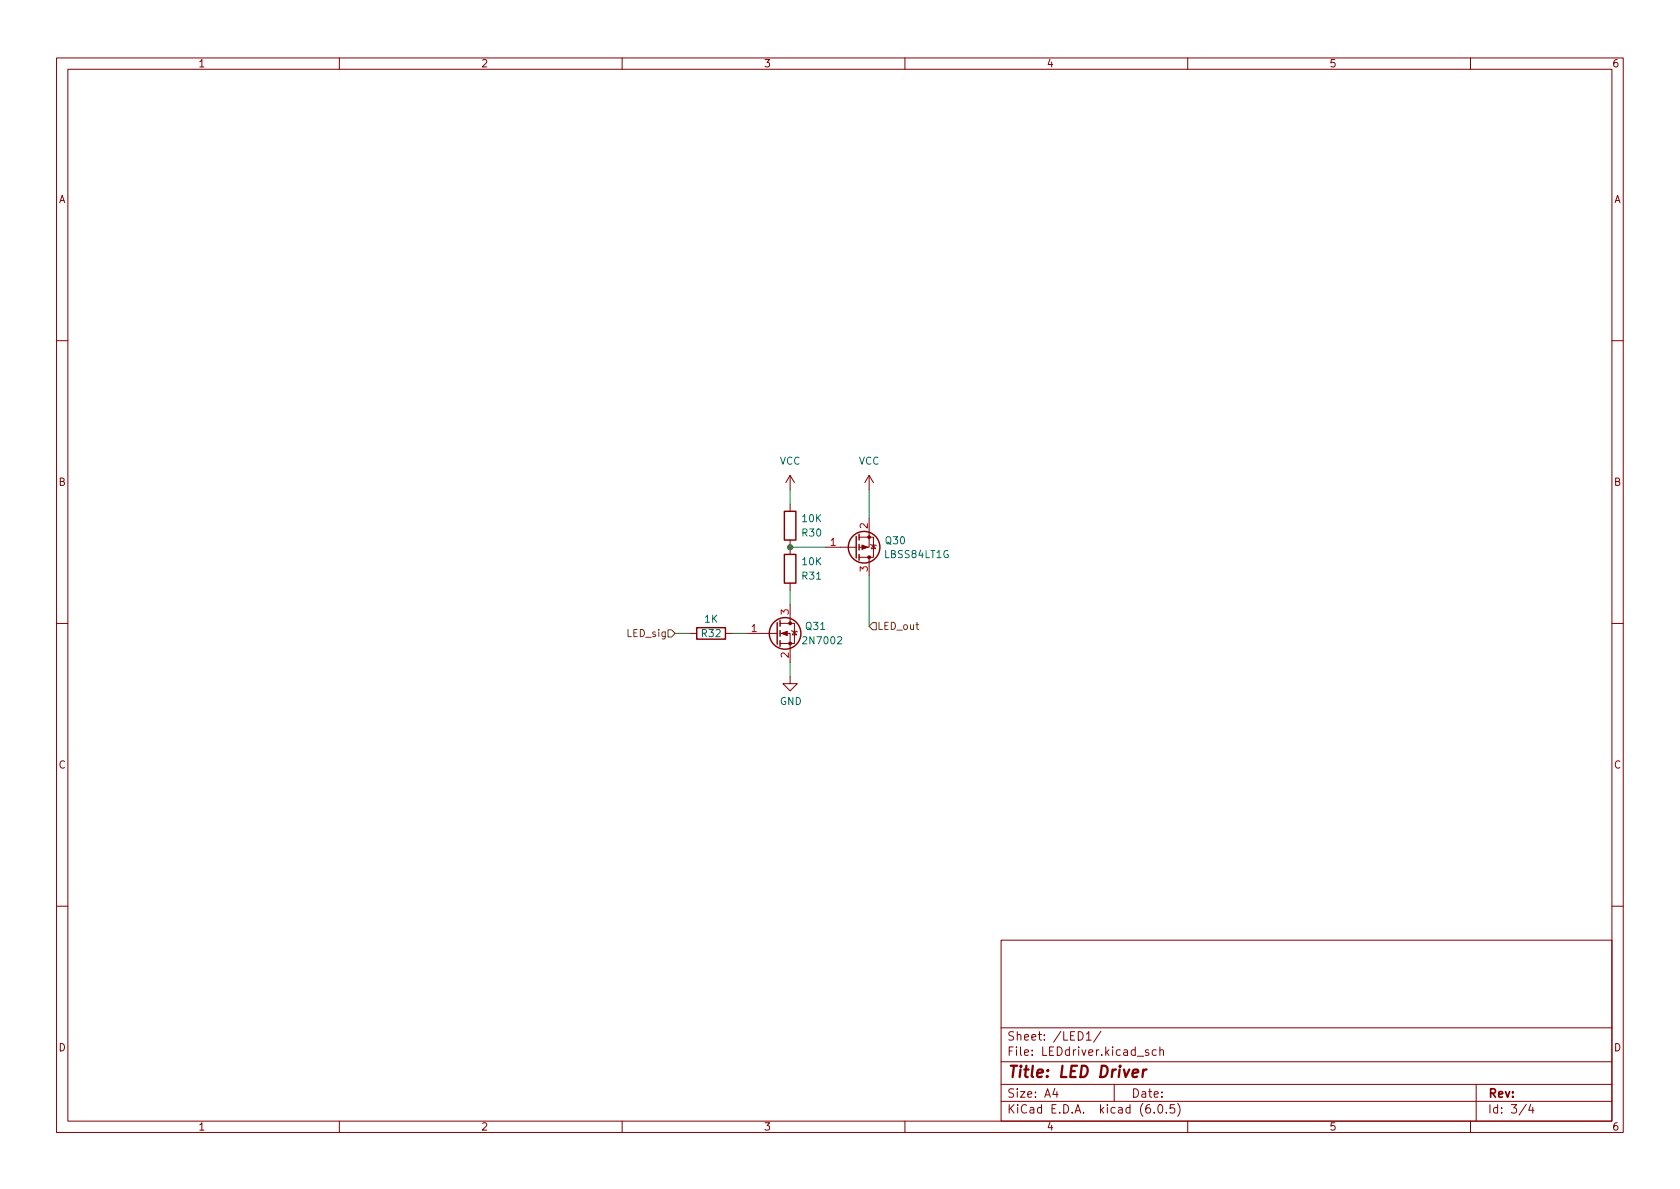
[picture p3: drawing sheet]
<svg xmlns="http://www.w3.org/2000/svg" width="297mm" height="210mm" viewBox="0 0 297 210" stroke-linecap="round" stroke-linejoin="round" font-family="sans-serif">
<g fill="none" stroke="#840000" stroke-width=".18">
<path d="M10 10.2h277v190.1h-277zM12 12.2h273v186.1h-273zM60 10.2v2M110 10.2v2M160 10.2v2M210 10.2v2M260 10.2v2M10 60.2h2M285 60.2h2M139.7 84.1v2.5M139.7 89.1v1.3M139.7 95.5v2.5"/>
<path d="M139.7 84.1l-.8 1.2M139.7 84.1l.8 1.2M146 96.8h5.4M151.9 95h2.5v3.5h-2.5M153.7 91.7v5.1h-1.8M153.7 84.1v2.5M153.7 98.5v3.3M153.7 84.1l-.8 1.2M153.7 84.1l.7 1.2M153.9 96.3l.2 .1h.7l.1 .1M154.4 96.4l.4 .6h-.7zM10 110.2h2"/>
<path d="M121.9 112h1.3M128.3 112h1.2M132.1 112h5.3M137.9 112h1.8v5.1M137.9 110.2h2.6v3.6h-2.6M139.7 119.6v1.3h1.3l-1.3 1.3-1.3-1.3h1.3M139.7 103.1v1.3M139.7 106.9v3.3M140 111.5l.1 .1h.7l.2 .2M140.5 111.6l.3 .7h-.7zM285 110.2h2M10 160.2h2"/>
<path d="M177 166.3h108v32h-108zM285 160.2h2M60 198.3v2M110 198.3v2M160 198.3v2M177 194.8h108M177 191.8h108M177 187.8h108M177 181.8h108M186.5 192.5l-.4 1h1M186.9 193v1M192.1 182.9l.4-.5v1.5"/>
<path d="M192.1 183.9h.8M194.6 182.4l-1.2 1.9M197 191.8v3M203.1 185.7l-.4-.1-.2 .2 .1 .3 .5 .1v.4h-.6M204.1 196.7v.1M204.4 185.7l-.4-.1-.3 .3v.4l.2 .3h.5M204.9 195.4l.2-.1a.81 .81 0 0 1 .6 .7 .81 .81 0 0 1-.3 .8h-.2a.81 .81 0 0 1-.6-.6 .81 .81 0 0 1 .3-.8zM205.1 185.8l.2-.2 .3 .1 .1 .9M205.1 185.1v1.5M206.2 196.7v.1M207.6 195.3h-.7v.7l.2-.1 .5 .1 .1 .2-.1 .5-.2 .1-.5-.1M208.2 195.1a1.72 1.72 0 0 1 0 2.3"/>
<path d="M210 198.3v2M260 198.3v2M261 191.8v6.5M269.9 195.3l-1.3 1.9M270.6 195.3l-.3 1h.9M271 195.8v1"/>
</g>
<path d="M200.3 189.8l.9-.2v-.4l-.2-.1-.6 .1-.2 1 .3 .3 .5-.1M202.2 189.1l-.2 1.4M202.7 189.1l-.4 .1-.2 .3" fill="none" stroke="#840000" stroke-width=".4"/>
<g fill="none" stroke="#840000" stroke-width=".25">
<path d="M138.7 98h2v5.1h-2zM138.7 90.4h2v5.1h-2zM151.4 94.9v3.8M151.9 94.5v1M151.9 96.3v1M151.9 98v1.1M123.2 111h5.1v2h-5.1zM137.4 110.1v3.8M137.9 109.7v1M137.9 111.5v1M137.9 113.3v1"/>
<circle cx="152.8" cy="96.8" r="2.79"/>
<circle cx="138.8" cy="112" r="2.79"/>
</g>
<g fill="#840000" stroke="#840000" stroke-width=".18">
<path d="M152.4 96.4l1 .4-1 .3z"/>
<path d="M138.2 112l1-.4v.8z"/>
<circle cx="153.7" cy="95" r=".25"/>
<circle cx="153.7" cy="98.5" r=".25"/>
<circle cx="139.7" cy="113.8" r=".25"/>
<circle cx="139.7" cy="110.2" r=".25"/>
</g>
<path d="M118.1 111.4h.6l.7 .6-.7 .6h-.6zM154.3 110.1h.6v1.3h-.6l-.6-.7z" fill="none" stroke="#725600" stroke-width=".18"/>
<path d="M139.7 86.6v2.5M139.7 96.8h6.3M153.7 86.6v5.1M119.4 112h2.5M129.5 112h2.6M139.7 104.4v2.5M139.7 117.1v2.5M153.7 101.8v8.9" fill="none" stroke="#009600" stroke-width=".18"/>
<circle cx="139.7" cy="96.8" r=".46" fill="#009600" stroke="#009600" stroke-width=".18"/>
<text font-size="2.8" fill="#840000" x="178" y="190.6">Title: LED Driver</text>
<g font-size="2.1" fill="#840000">
<text x="178" y="184">Sheet: /LED1/</text>
<text x="178" y="186.7">File: LEDdriver.kicad_sch</text>
<text x="178" y="196.9">KiCad E.D.A. kicad (6.0.5)</text>
<text x="178" y="194.1">Size: A4</text>
<text x="200" y="194.1">Date:</text>
<text x="263" y="194.1">Rev:</text>
<text x="263" y="196.9">Id: 3/4</text>
</g>
<g font-size="1.8" fill="#840000">
<text x="35" y="11.9">1</text>
<text x="85" y="11.9">2</text>
<text x="135" y="11.9">3</text>
<text x="185" y="11.9">4</text>
<text x="235" y="11.9">5</text>
<text x="285" y="11.9">6</text>
<text x="10.3" y="35.9">A</text>
<text x="285.3" y="35.9">A</text>
<text x="10.3" y="85.9">B</text>
<text x="285.3" y="85.9">B</text>
<text x="10.3" y="135.9">C</text>
<text x="285.3" y="135.9">C</text>
<text x="10.3" y="185.9">D</text>
<text x="285.3" y="185.9">D</text>
<text x="35" y="199.9">1</text>
<text x="85" y="199.9">2</text>
<text x="135" y="199.9">3</text>
<text x="185" y="199.9">4</text>
<text x="235" y="199.9">5</text>
<text x="285" y="199.9">6</text>
</g>
<g font-size="1.8" fill="#006464">
<text x="137.8" y="82.2">VCC</text>
<text x="151.8" y="82.2">VCC</text>
<text x="141.9" y="94.9">R30</text>
<text x="141.9" y="92.3">10K</text>
<text x="141.9" y="99.9">10K</text>
<text x="156.5" y="98.7">LBSS84LT1G</text>
<text x="156.6" y="96.2">Q30</text>
<text x="141.9" y="102.5">R31</text>
<text x="124.1" y="112.6">R32</text>
<text x="124.6" y="110.1">1K</text>
<text x="142.3" y="113.9">2N7002</text>
<text x="142.5" y="111.4">Q31</text>
<text x="137.9" y="124.7">GND</text>
</g>
<g font-size="1.8" fill="#a90000">
<text x="153.4" y="93.5" transform="rotate(-90 153.4 93.5)">2</text>
<text x="146.8" y="96.5">1</text>
<text x="153.4" y="101.1" transform="rotate(-90 153.4 101.1)">3</text>
<text x="132.9" y="111.8">1</text>
<text x="139.4" y="108.7" transform="rotate(-90 139.4 108.7)">3</text>
<text x="139.4" y="116.3" transform="rotate(-90 139.4 116.3)">2</text>
</g>
<g font-size="1.8" fill="#725600">
<text x="110.9" y="112.6">LED_sig</text>
<text x="155" y="111.4">LED_out</text>
</g>
</svg>
